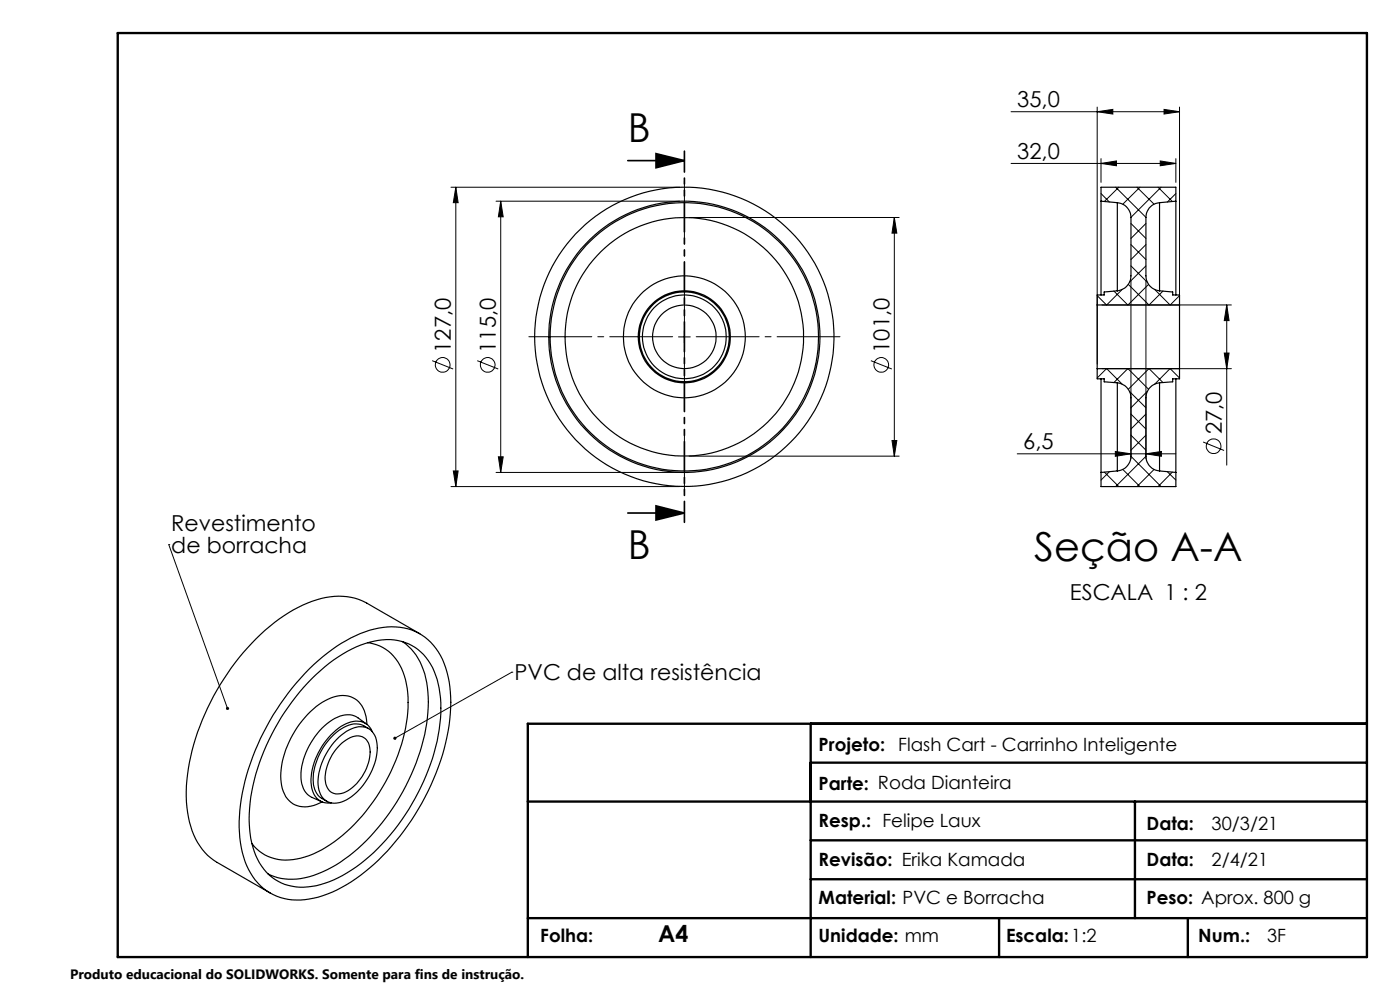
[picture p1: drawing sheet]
<svg xmlns="http://www.w3.org/2000/svg" width="297mm" height="210mm" viewBox="0 0 297 210" stroke-linecap="round" stroke-linejoin="round" font-family="sans-serif">
<g fill="none" stroke="#000" stroke-width=".21">
<path d="M95.7 39.7h48.5M96.7 39.7v63.5M96.7 39.7l.5 3.3h-1zM214.5 34.7h34.9M214.5 23.7h35.7M232.8 23.7l3.3-.5v1zM232.8 22.7v54.5M233.6 34.7l3.3-.6v1.1zM233.6 33.6v5.1M236.7 39.7l6.4 6.4M237.3 39.7l-3 3M241.2 39.7l3.6 3.6"/>
<path d="M241.8 39.7l-3.6 3.6M245.7 39.7l3 3M246.1 34.1l3.3 .6-3.3 .5zM246.3 39.7l-6.4 6.4M246.9 23.2l3.3 .5-3.3 .5zM249.4 33.6v5.1M250.2 22.7v54.5M105.2 42.7h39M106.2 42.7l.6 3.3h-1.1zM106.2 42.7v57.5M146.2 46.1h44.5M189.7 46.1l.6 3.4h-1.1z"/>
<path d="M189.7 46.1v50.7M233.6 41.1l1.7 1.8M239.9 59.5v37.8M239.9 56.4l3.5 3.5M239.9 51.9l3.2 3.2M239.9 47.4l3.2 3.2M243.1 47.4l-3.2 3.2M243.1 51.9l-3.2 3.2M243.1 56.4l-3.5 3.5M243.1 59.5v37.8M249.4 41.1l-1.8 1.8M91.7 76.5l4.4 1.8"/>
<path d="M101.2 76.5l4.5 1.8M143.9 71.5h2.5M145.2 70.2v2.5M184.7 76.5l4.5 1.8M232.8 62.7l1.9 2M233.8 78.2h27.4M233.8 64.7h27.4M234.7 78.2l-1.9 2M234.8 78.2l3.3 3.3M236.3 61.7l3 3M238.1 61.4l-3.3 3.3M239.3 78.2l-3 3"/>
<path d="M239.3 78.2l4.4 4.4M239.4 60.3l4.4 4.4 2.9-3M243.7 60.3l-4.4 4.4M244.9 61.4l3.3 3.3M248.2 78.2l-3.3 3.3M248.2 78.2l2 2M250.2 62.7l-2 2M259.7 74.9h1l-.5 3.3zM260.2 64.7l.5 3.3h-1zM260.2 64.7v34M96.2 99.9h1l-.5 3.3zM105.7 96.9h1.1l-.6 3.3z"/>
<path d="M146.2 96.8h44.5M189.2 93.4h1.1l-.6 3.4zM215.8 96.3h33.6M236.6 95.8l3.3 .5-3.3 .5zM238.2 99.6l3.6 3.6M239.6 83l3.5 3.5M239.9 96.8l6.4 6.4M239.9 92.3l3.2 3.2M239.9 87.8l3.2 3.2M243.1 87.8l-3.2 3.2M243.1 92.3l-3.2 3.2M243.1 96.8l-6.4 6.4"/>
<path d="M243.1 96.3l3.3-.5v1zM243.4 83l-3.5 3.5M244.8 99.6l-3.6 3.6M246.7 81.2l-3-3-4.3 4.4M255.2 93.8l4.5 1.8M35.8 115.5h.1M35.8 115.5l12.5 34.8M95.7 103.2h48.5M105.2 100.2h39M234.3 100.1l3 3.1M235.3 100.1l-1.7 1.7M247.6 100.1l1.8 1.7"/>
<path d="M248.7 100.1l-3 3.1M108.6 142.6h.1M108.6 142.6l-24.8 14"/>
<circle cx="93.9" cy="77.4" r="1.55"/>
<circle cx="103.5" cy="77.4" r="1.55"/>
<circle cx="187" cy="77.4" r="1.55"/>
<circle cx="257.4" cy="94.6" r="1.55"/>
</g>
<path d="M133.2 34.1h12M139.2 32.6l6 1.5-6 1.5zM133.2 108.8h12M139.2 107.3l6 1.5-6 1.5z" fill="none" stroke="#000" stroke-width=".35"/>
<path d="M142.7 71.4h-30.5M145.2 68.9v-30.5M145.2 73.9v30.5M147.7 71.4h30.5" fill="none" stroke="#000" stroke-width=".21" stroke-dasharray="15.2 1.3 1.3 1.3" stroke-dashoffset="1.9"/>
<path d="M145.2 32.1v78.7" fill="none" stroke="#000" stroke-width=".35" stroke-dasharray="6.3 1.3 1.3 1.3 1.3 1.3" stroke-dashoffset="1.9"/>
<path d="M25 7h265v196h-265zM172 153.5v49.5M290 153.5h-178v49.5M112 170h178M172 161.8h118M172 178.3h118M240.8 170v24.8M172 186.5h118M211.9 194.8v8.2M252 194.8v8.2M290 194.8h-178" fill="none" stroke="#000" stroke-width=".5"/>
<g fill="#000">
<path d="M96.7 39.7l.5 3.3h-1zM96.2 99.9h1l-.5 3.3zM106.2 42.7l.6 3.3h-1.1zM105.7 96.9h1.1l-.6 3.3zM189.7 46.1l.6 3.4h-1.1zM189.2 93.4h1.1l-.6 3.4z"/>
<path d="M139.2 32.6l6 1.5-6 1.5zM139.2 107.3l6 1.5-6 1.5z"/>
<path d="M232.8 23.7l3.3-.5v1zM246.9 23.2l3.3 .5-3.3 .5z"/>
<path d="M246.1 34.1l3.3 .6-3.3 .5zM233.6 34.7l3.3-.6v1.1z"/>
<path d="M259.7 74.9h1l-.5 3.3zM260.2 64.7l.5 3.3h-1z"/>
<path d="M236.6 95.8l3.3 .5-3.3 .5zM243.1 96.3l3.3-.5v1z"/>
<path d="M48 150v.1a.34 .34 0 0 0 0 .4 .34 .34 0 0 0 .4 .1l-.1-.3 .1 .3a.33 .33 0 0 0 .2-.5 .33 .33 0 0 0-.6-.1zM83.6 156.3l-.1 .5 .3-.2-.3 .2a.35 .35 0 0 0 .5 .1 .35 .35 0 0 0 .1-.5 .35 .35 0 0 0-.5-.1z"/>
</g>
<g fill="none" stroke="#000" stroke-width=".25">
<path d="M233.6 42.7v19.9M233.6 42.7v-3h15.8v3M233.6 42.7l3.4 .3M237 43a3.1 3.1 0 0 1 2.9 3.1v12.4a3.2 3.2 0 0 1-2.9 3.2M237 43v18.7M246 43a3.1 3.1 0 0 0-2.9 3.1v12.4a3.2 3.2 0 0 0 2.9 3.2M246 43v18.7M249.4 42.7v19.9M249.4 42.7l-3.4 .3M232.8 64.7v13.5M232.8 64.7h17.4M232.8 78.2h17.4"/>
<path d="M232.8 78.2v2.2h1.4v.6l2.8 .2M237 61.7l-2.8 .2v.7h-1.4v2.1M246 61.7l2.8 .2v.7h1.4v2.1M250.2 64.7v13.5M250.2 78.2v2.2h-1.4v.6l-2.8 .2M233.6 80.4v19.8M237 81.2a3.2 3.2 0 0 1 2.9 3.2v12.4a3.2 3.2 0 0 1-2.9 3.1M237 81.2v18.7M237 99.9l-3.4 .3M246 81.2a3.2 3.2 0 0 0-2.9 3.2v12.4a3.1 3.1 0 0 0 2.9 3.1M246 81.2v18.7M246 99.9l3.4 .3"/>
<path d="M249.4 80.4v19.8M233.6 100.2v3h15.8v-3M78 136.3a9.2 9.2 0 0 1 7.8 7.1 26.9 26.9 0 0 1-1.4 16.8 39 39 0 0 1-16.1 20.1 14.1 14.1 0 0 1-10.1 1.8 8.5 8.5 0 0 1-4.8-3.2M85.3 136.1a12.8 12.8 0 0 1 5.4 9.7 36.2 36.2 0 0 1-4 19.7 43.8 43.8 0 0 1-15.5 18 17.1 17.1 0 0 1-11.6 2.8l-2.7-.9M89.1 134.4l-11.3-6.5a14 14 0 0 0-12.6 0 40.1 40.1 0 0 0-16.9 15 46.9 46.9 0 0 0-8.8 26.1 18.4 18.4 0 0 0 4 11.8l1.2 1.2 1.3 .9 11.3 6.5M65.6 141.9a30.1 30.1 0 0 1 14.7-8.7 11.7 11.7 0 0 1 14.2 8.4 31.8 31.8 0 0 1-.6 18.5 51.5 51.5 0 0 1-18.5 26.3 21.3 21.3 0 0 1-13.5 4.5 11.6 11.6 0 0 1-9.9-8.2 30.5 30.5 0 0 1 .3-18.3 53.7 53.7 0 0 1 13.3-22.5zM66.2 143.9a27.1 27.1 0 0 1 14-8.1 10.5 10.5 0 0 1 12.2 7.5 24.1 24.1 0 0 1 .6 12.7 46.4 46.4 0 0 1-17.4 27.9 19.4 19.4 0 0 1-12.8 4.2 10.6 10.6 0 0 1-9.1-8.4 31.1 31.1 0 0 1 1.8-19.1 47.8 47.8 0 0 1 10.7-16.7zM71.4 156.9a7.4 7.4 0 0 1 5.6-2.7 3.6 3.6 0 0 1 3 3.8 13.5 13.5 0 0 1-7 11.9 3.6 3.6 0 0 1-5.4-2.8 13.2 13.2 0 0 1 3.8-10.2zM72.1 158.1a4.8 4.8 0 0 1 4.7-1.8 3.4 3.4 0 0 1 1.7 3.7 10.2 10.2 0 0 1-5.5 8.2 2.68 2.68 0 0 1-4-2.4 10.1 10.1 0 0 1 3.1-7.7zM77.8 153.6l-1.9-1.3a4.8 4.8 0 0 0-5.4 .4 14.9 14.9 0 0 0-6.6 13 4.2 4.2 0 0 0 2.3 3.4l2.1 1M77.8 153.7a6 6 0 0 0-3.5-5.9 7.5 7.5 0 0 0-6.6 1.6 20.2 20.2 0 0 0-8.1 15.9 5.5 5.5 0 0 0 4 5.8 7.3 7.3 0 0 0 4.7-1M78.2 154.5a4.6 4.6 0 0 0-5.7 .1 13.4 13.4 0 0 0-6 11.9 4.3 4.3 0 0 0 2.8 3.5"/>
<path d="M79 155.2a3.8 3.8 0 0 0-5.6-1.7 14.4 14.4 0 0 0-7.4 13 3.7 3.7 0 0 0 4.3 3.8"/>
<circle cx="145.2" cy="71.4" r="8.9"/>
<circle cx="145.2" cy="71.4" r="9.8"/>
<circle cx="145.2" cy="71.5" r="28.5"/>
<circle cx="145.2" cy="71.4" r="31.8"/>
<circle cx="145.2" cy="71.5" r="9.5"/>
<circle cx="145.2" cy="71.4" r="6.7"/>
<circle cx="145.2" cy="71.4" r="28.8"/>
<circle cx="145.2" cy="71.4" r="25.3"/>
<circle cx="145.2" cy="71.4" r="12.9"/>
</g>
<g font-size="8.5">
<text x="133.2" y="30.2">B</text>
<text x="133.2" y="118.5">B</text>
<text x="219.4" y="119.1">Seção A-A</text>
</g>
<text font-size="4.9" x="139.6" y="199.9">A4</text>
<g font-size="4.7">
<text x="215.8" y="22.7">35,0</text>
<text x="215.8" y="33.6">32,0</text>
<text x="95.6" y="74.8" transform="rotate(-90 95.6 74.8)">127,0</text>
<text x="105.2" y="74.8" transform="rotate(-90 105.2 74.8)">115,0</text>
<text x="188.7" y="74.8" transform="rotate(-90 188.7 74.8)">101,0</text>
<text x="217.1" y="95.2">6,5</text>
<text x="259.2" y="92.1" transform="rotate(-90 259.2 92.1)">27,0</text>
<text x="36.3" y="112.7">Revestimento</text>
<text x="36.3" y="117.2">de borracha</text>
<text x="227" y="127.3">ESCALA 1 : 2</text>
<text x="109.2" y="144.3">PVC de alta resistência</text>
</g>
<g font-size="3.9">
<text x="173.7" y="159.2">Projeto:</text>
<text x="190.6" y="159.2">Flash Cart - Carrinho Inteligente</text>
<text x="173.7" y="167.6">Parte: Roda Dianteira</text>
<text x="173.7" y="175.4">Resp.: Felipe Laux</text>
<text x="243.2" y="176.1">Data:</text>
<text x="257" y="176">30/3/21</text>
<text x="173.7" y="183.7">Revisão: Erika Kamada</text>
<text x="243.2" y="183.7">Data:</text>
<text x="257" y="183.7">2/4/21</text>
<text x="173.7" y="191.7">Material: PVC e Borracha</text>
<text x="243.2" y="191.7">Peso: Aprox. 800 g</text>
<text x="114.6" y="199.9">Folha:</text>
<text x="173.7" y="199.9">Unidade: mm</text>
<text x="213.4" y="199.9">Escala:1:2</text>
<text x="254.2" y="199.9">Num.:</text>
<text x="268.8" y="199.8">3F</text>
</g>
<text font-size="2.9" x="14.9" y="207.6">Produto educacional do SOLIDWORKS. Somente para fins de instrução.</text>
</svg>
